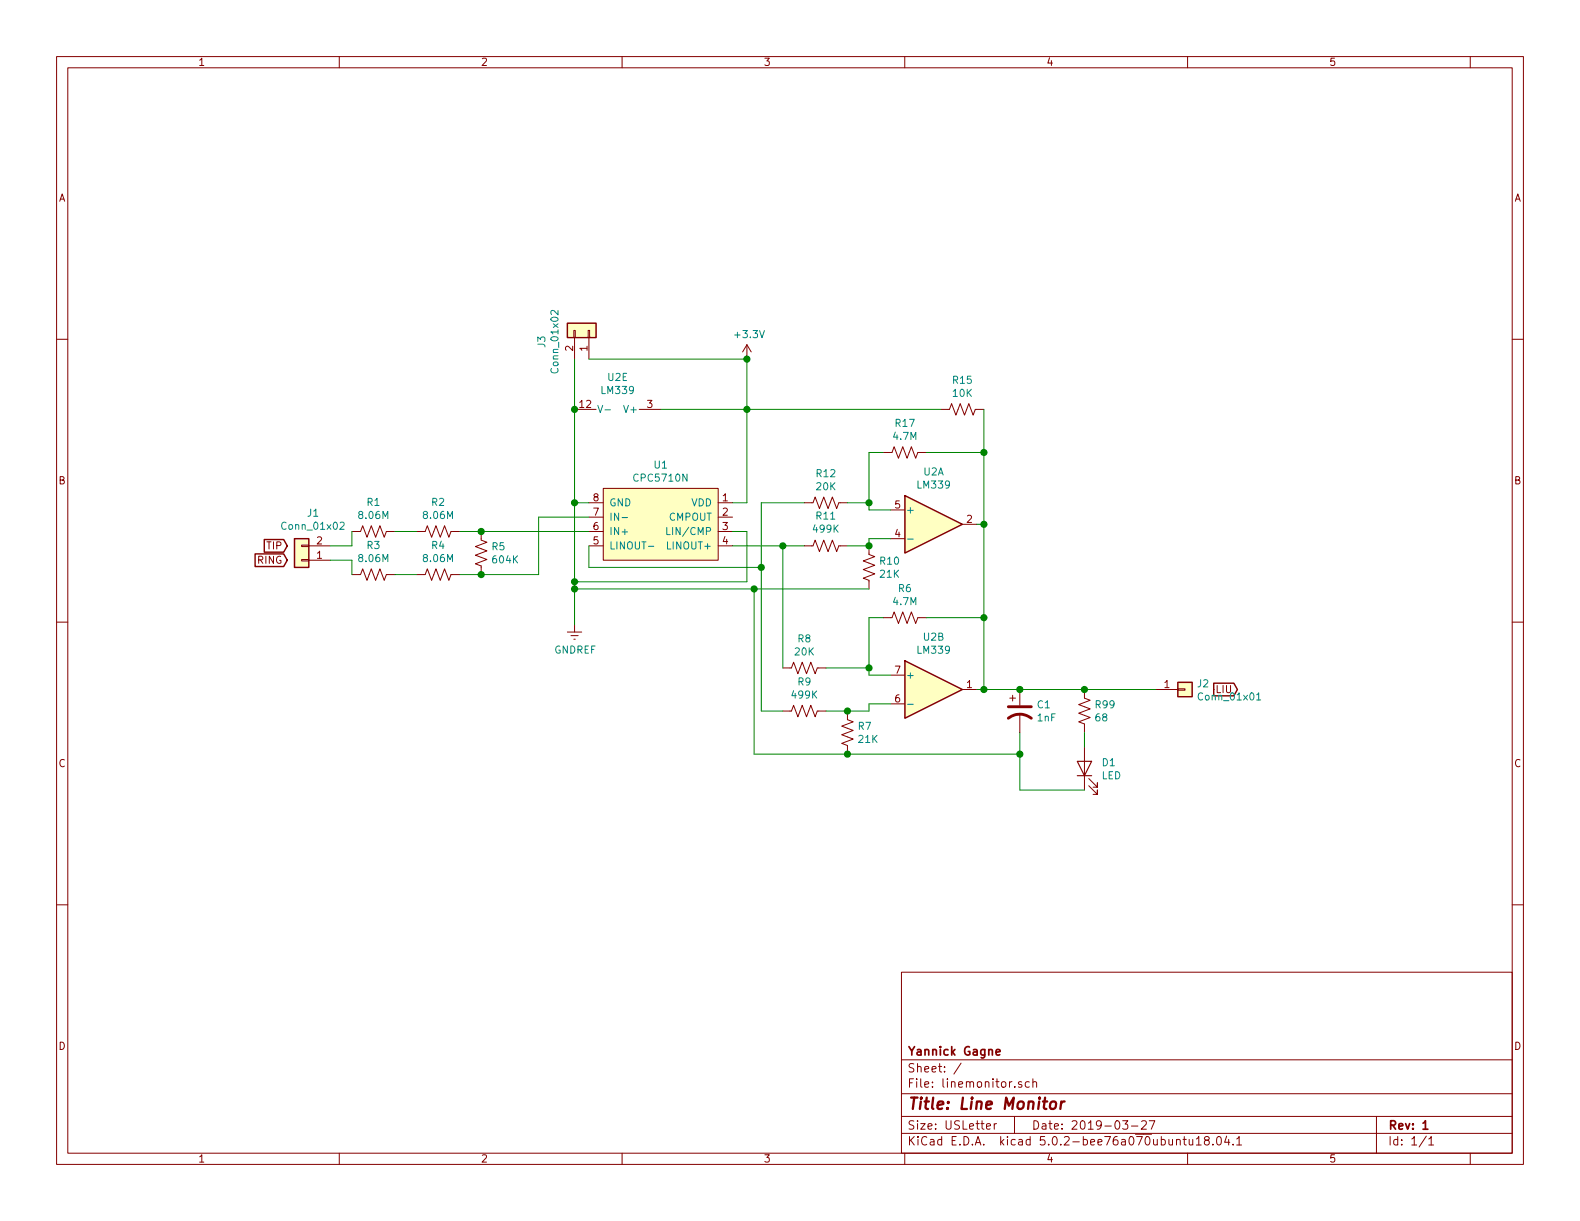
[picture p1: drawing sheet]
EESchema Schematic File Version 4
LIBS:linemonitor-cache
EELAYER 26 0
EELAYER END
$Descr USLetter 11000 8500
encoding utf-8
Sheet 1 1
Title "Line Monitor"
Date "2019-03-27"
Rev "1"
Comp "Yannick Gagne"
Comment1 ""
Comment2 ""
Comment3 ""
Comment4 ""
$EndDescr
$Comp
L myparts:CPC5710N U1
U 1 1
P 4600 3250
F 0 "U1" H 4600 3265 50  0000 C CNN
F 1 "CPC5710N" H 4600 3174 50  0000 C CNN
F 2 "myparts:CPC5710N" H 4500 3150 50  0001 C CNN
F 3 "http://www.ixysic.com/home/pdfs.nsf/www/CPC5710N.pdf/$file/CPC5710N.pdf" H 4600 3250 50  0001 C CNN
	1    4600 3250
	-1   0    0    -1  
$EndComp
$Comp
L Comparator:LM339 U2
U 1 1
P 6500 3650
F 0 "U2" H 6500 4017 50  0000 C CNN
F 1 "LM339" H 6500 3926 50  0000 C CNN
F 2 "Package_DIP:DIP-14_W7.62mm" H 6450 3750 50  0001 C CNN
F 3 "http://www.ti.com/lit/ds/symlink/lm339.pdf" H 6550 3850 50  0001 C CNN
	1    6500 3650
	1    0    0    -1  
$EndComp
$Comp
L Comparator:LM339 U2
U 2 1
P 6500 4800
F 0 "U2" H 6500 5167 50  0000 C CNN
F 1 "LM339" H 6500 5076 50  0000 C CNN
F 2 "Package_DIP:DIP-14_W7.62mm" H 6450 4900 50  0001 C CNN
F 3 "http://www.ti.com/lit/ds/symlink/lm339.pdf" H 6550 5000 50  0001 C CNN
	2    6500 4800
	1    0    0    -1  
$EndComp
$Comp
L Device:R_US R1
U 1 1
P 2600 3700
F 0 "R1" V 2395 3700 50  0000 C CNN
F 1 "8.06M" V 2486 3700 50  0000 C CNN
F 2 "Resistor_THT:R_Axial_DIN0414_L11.9mm_D4.5mm_P15.24mm_Horizontal" V 2640 3690 50  0001 C CNN
F 3 "~" H 2600 3700 50  0001 C CNN
	1    2600 3700
	0    1    1    0   
$EndComp
$Comp
L Device:R_US R2
U 1 1
P 3050 3700
F 0 "R2" V 2845 3700 50  0000 C CNN
F 1 "8.06M" V 2936 3700 50  0000 C CNN
F 2 "Resistor_THT:R_Axial_DIN0414_L11.9mm_D4.5mm_P15.24mm_Horizontal" V 3090 3690 50  0001 C CNN
F 3 "~" H 3050 3700 50  0001 C CNN
	1    3050 3700
	0    1    1    0   
$EndComp
$Comp
L Device:R_US R3
U 1 1
P 2600 4000
F 0 "R3" V 2395 4000 50  0000 C CNN
F 1 "8.06M" V 2486 4000 50  0000 C CNN
F 2 "Resistor_THT:R_Axial_DIN0414_L11.9mm_D4.5mm_P15.24mm_Horizontal" V 2640 3990 50  0001 C CNN
F 3 "~" H 2600 4000 50  0001 C CNN
	1    2600 4000
	0    1    1    0   
$EndComp
$Comp
L Device:R_US R4
U 1 1
P 3050 4000
F 0 "R4" V 2845 4000 50  0000 C CNN
F 1 "8.06M" V 2936 4000 50  0000 C CNN
F 2 "Resistor_THT:R_Axial_DIN0414_L11.9mm_D4.5mm_P15.24mm_Horizontal" V 3090 3990 50  0001 C CNN
F 3 "~" H 3050 4000 50  0001 C CNN
	1    3050 4000
	0    1    1    0   
$EndComp
$Comp
L Device:R_US R5
U 1 1
P 3350 3850
F 0 "R5" H 3418 3896 50  0000 L CNN
F 1 "604K" H 3418 3805 50  0000 L CNN
F 2 "Resistor_THT:R_Axial_DIN0207_L6.3mm_D2.5mm_P7.62mm_Horizontal" V 3390 3840 50  0001 C CNN
F 3 "~" H 3350 3850 50  0001 C CNN
	1    3350 3850
	1    0    0    -1  
$EndComp
$Comp
L Device:R_US R11
U 1 1
P 5750 3800
F 0 "R11" V 5955 3800 50  0000 C CNN
F 1 "499K" V 5864 3800 50  0000 C CNN
F 2 "Resistor_THT:R_Axial_DIN0207_L6.3mm_D2.5mm_P7.62mm_Horizontal" V 5790 3790 50  0001 C CNN
F 3 "~" H 5750 3800 50  0001 C CNN
	1    5750 3800
	0    -1   -1   0   
$EndComp
$Comp
L Device:R_US R12
U 1 1
P 5750 3500
F 0 "R12" V 5545 3500 50  0000 C CNN
F 1 "20K" V 5636 3500 50  0000 C CNN
F 2 "Resistor_THT:R_Axial_DIN0207_L6.3mm_D2.5mm_P7.62mm_Horizontal" V 5790 3490 50  0001 C CNN
F 3 "~" H 5750 3500 50  0001 C CNN
	1    5750 3500
	0    1    1    0   
$EndComp
$Comp
L Device:R_US R15
U 1 1
P 6700 2850
F 0 "R15" V 6495 2850 50  0000 C CNN
F 1 "10K" V 6586 2850 50  0000 C CNN
F 2 "Resistor_THT:R_Axial_DIN0207_L6.3mm_D2.5mm_P7.62mm_Horizontal" V 6740 2840 50  0001 C CNN
F 3 "~" H 6700 2850 50  0001 C CNN
	1    6700 2850
	0    1    1    0   
$EndComp
$Comp
L Device:R_US R17
U 1 1
P 6300 3150
F 0 "R17" V 6095 3150 50  0000 C CNN
F 1 "4.7M" V 6186 3150 50  0000 C CNN
F 2 "Resistor_THT:R_Axial_DIN0207_L6.3mm_D2.5mm_P7.62mm_Horizontal" V 6340 3140 50  0001 C CNN
F 3 "~" H 6300 3150 50  0001 C CNN
	1    6300 3150
	0    1    1    0   
$EndComp
$Comp
L Device:R_US R8
U 1 1
P 5600 4650
F 0 "R8" V 5395 4650 50  0000 C CNN
F 1 "20K" V 5486 4650 50  0000 C CNN
F 2 "Resistor_THT:R_Axial_DIN0207_L6.3mm_D2.5mm_P7.62mm_Horizontal" V 5640 4640 50  0001 C CNN
F 3 "~" H 5600 4650 50  0001 C CNN
	1    5600 4650
	0    1    1    0   
$EndComp
$Comp
L Device:R_US R9
U 1 1
P 5600 4950
F 0 "R9" V 5395 4950 50  0000 C CNN
F 1 "499K" V 5486 4950 50  0000 C CNN
F 2 "Resistor_THT:R_Axial_DIN0207_L6.3mm_D2.5mm_P7.62mm_Horizontal" V 5640 4940 50  0001 C CNN
F 3 "~" H 5600 4950 50  0001 C CNN
	1    5600 4950
	0    1    1    0   
$EndComp
$Comp
L Device:R_US R6
U 1 1
P 6300 4300
F 0 "R6" V 6095 4300 50  0000 C CNN
F 1 "4.7M" V 6186 4300 50  0000 C CNN
F 2 "Resistor_THT:R_Axial_DIN0207_L6.3mm_D2.5mm_P7.62mm_Horizontal" V 6340 4290 50  0001 C CNN
F 3 "~" H 6300 4300 50  0001 C CNN
	1    6300 4300
	0    1    1    0   
$EndComp
$Comp
L Device:R_US R7
U 1 1
P 5900 5100
F 0 "R7" H 5968 5146 50  0000 L CNN
F 1 "21K" H 5968 5055 50  0000 L CNN
F 2 "Resistor_THT:R_Axial_DIN0207_L6.3mm_D2.5mm_P7.62mm_Horizontal" V 5940 5090 50  0001 C CNN
F 3 "~" H 5900 5100 50  0001 C CNN
	1    5900 5100
	1    0    0    -1  
$EndComp
$Comp
L Device:R_US R10
U 1 1
P 6050 3950
F 0 "R10" H 6118 3996 50  0000 L CNN
F 1 "21K" H 6118 3905 50  0000 L CNN
F 2 "Resistor_THT:R_Axial_DIN0207_L6.3mm_D2.5mm_P7.62mm_Horizontal" V 6090 3940 50  0001 C CNN
F 3 "~" H 6050 3950 50  0001 C CNN
	1    6050 3950
	1    0    0    -1  
$EndComp
$Comp
L Device:CP1 C1
U 1 1
P 7100 4950
F 0 "C1" H 7215 4996 50  0000 L CNN
F 1 "1nF" H 7215 4905 50  0000 L CNN
F 2 "Capacitor_THT:C_Disc_D3.8mm_W2.6mm_P2.50mm" H 7100 4950 50  0001 C CNN
F 3 "~" H 7100 4950 50  0001 C CNN
	1    7100 4950
	1    0    0    -1  
$EndComp
Wire Wire Line
	2750 3700 2900 3700
Wire Wire Line
	2750 4000 2900 4000
Wire Wire Line
	3200 3700 3350 3700
Wire Wire Line
	3200 4000 3350 4000
Text GLabel 2000 3800 0    50   Input ~ 0
TIP
Text GLabel 2000 3900 0    50   Input ~ 0
RING
Wire Wire Line
	3350 3700 4100 3700
Connection ~ 3350 3700
Wire Wire Line
	3350 4000 3750 4000
Wire Wire Line
	3750 4000 3750 3600
Wire Wire Line
	3750 3600 4100 3600
Connection ~ 3350 4000
$Comp
L power:GNDREF #PWR0101
U 1 1
P 4000 4350
F 0 "#PWR0101" H 4000 4100 50  0001 C CNN
F 1 "GNDREF" H 4005 4177 50  0000 C CNN
F 2 "" H 4000 4350 50  0001 C CNN
F 3 "" H 4000 4350 50  0001 C CNN
	1    4000 4350
	1    0    0    -1  
$EndComp
Wire Wire Line
	4100 3500 4000 3500
Wire Wire Line
	4000 3500 4000 4050
Wire Wire Line
	5100 3700 5200 3700
Wire Wire Line
	5200 3700 5200 4050
Wire Wire Line
	5200 4050 4000 4050
Connection ~ 4000 4050
Wire Wire Line
	4000 4050 4000 4100
$Comp
L power:+3.3V #PWR0102
U 1 1
P 5200 2500
F 0 "#PWR0102" H 5200 2350 50  0001 C CNN
F 1 "+3.3V" H 5215 2673 50  0000 C CNN
F 2 "" H 5200 2500 50  0001 C CNN
F 3 "" H 5200 2500 50  0001 C CNN
	1    5200 2500
	1    0    0    -1  
$EndComp
Wire Wire Line
	5100 3500 5200 3500
Wire Wire Line
	4100 3800 4100 3950
Wire Wire Line
	4100 3950 5300 3950
Wire Wire Line
	5300 3950 5300 3500
Wire Wire Line
	5300 3500 5600 3500
Wire Wire Line
	5900 3500 6050 3500
Wire Wire Line
	6050 3500 6050 3550
Wire Wire Line
	6050 3550 6200 3550
Wire Wire Line
	6150 3150 6050 3150
Wire Wire Line
	6050 3150 6050 3500
Connection ~ 6050 3500
Wire Wire Line
	5900 3800 6050 3800
Wire Wire Line
	6200 3750 6050 3750
Wire Wire Line
	6050 3750 6050 3800
Connection ~ 6050 3800
Wire Wire Line
	6050 4100 5250 4100
Connection ~ 4000 4100
Wire Wire Line
	4000 4100 4000 4350
$Comp
L Comparator:LM339 U2
U 5 1
P 4300 2950
F 0 "U2" V 3975 2950 50  0000 C CNN
F 1 "LM339" V 4066 2950 50  0000 C CNN
F 2 "Package_DIP:DIP-14_W7.62mm" H 4250 3050 50  0001 C CNN
F 3 "http://www.ti.com/lit/ds/symlink/lm339.pdf" H 4350 3150 50  0001 C CNN
	5    4300 2950
	0    1    1    0   
$EndComp
Wire Wire Line
	6450 3150 6850 3150
Wire Wire Line
	6850 3150 6850 3650
Wire Wire Line
	6850 3650 6800 3650
Wire Wire Line
	5200 2500 5200 2850
Wire Wire Line
	6550 2850 5200 2850
Connection ~ 5200 2850
Wire Wire Line
	5200 2850 5200 3500
Wire Wire Line
	6850 2850 6850 3150
Connection ~ 6850 3150
Wire Wire Line
	5300 3950 5300 4950
Wire Wire Line
	5300 4950 5450 4950
Connection ~ 5300 3950
Wire Wire Line
	5450 4650 5450 3800
Wire Wire Line
	5100 3800 5450 3800
Connection ~ 5450 3800
Wire Wire Line
	5450 3800 5600 3800
Wire Wire Line
	5750 4950 5900 4950
Wire Wire Line
	6200 4900 6050 4900
Wire Wire Line
	6050 4900 6050 4950
Wire Wire Line
	6050 4950 5900 4950
Connection ~ 5900 4950
Wire Wire Line
	5750 4650 6050 4650
Wire Wire Line
	6050 4650 6050 4700
Wire Wire Line
	6050 4700 6200 4700
Wire Wire Line
	6150 4300 6050 4300
Wire Wire Line
	6050 4300 6050 4650
Connection ~ 6050 4650
Wire Wire Line
	6450 4300 6850 4300
Wire Wire Line
	6850 4300 6850 4800
Wire Wire Line
	6850 4800 6800 4800
Wire Wire Line
	6850 3650 6850 4300
Connection ~ 6850 3650
Connection ~ 6850 4300
Wire Wire Line
	5900 5250 5250 5250
Wire Wire Line
	5250 5250 5250 4100
Connection ~ 5250 4100
Wire Wire Line
	5250 4100 4000 4100
Wire Wire Line
	7100 4800 6850 4800
Connection ~ 6850 4800
Wire Wire Line
	5900 5250 7100 5250
Wire Wire Line
	7100 5250 7100 5100
Connection ~ 5900 5250
Text GLabel 8450 4800 2    50   Output ~ 0
LIU
Connection ~ 7100 4800
Wire Wire Line
	4600 2850 5200 2850
Wire Wire Line
	4000 2850 4000 3500
Connection ~ 4000 3500
$Comp
L Device:LED D1
U 1 1
P 7550 5350
F 0 "D1" V 7588 5233 50  0000 R CNN
F 1 "LED" V 7497 5233 50  0000 R CNN
F 2 "LED_THT:LED_D5.0mm_Clear" H 7550 5350 50  0001 C CNN
F 3 "~" H 7550 5350 50  0001 C CNN
	1    7550 5350
	0    -1   -1   0   
$EndComp
$Comp
L Device:R_US R99
U 1 1
P 7550 4950
F 0 "R99" H 7618 4996 50  0000 L CNN
F 1 "68" H 7618 4905 50  0000 L CNN
F 2 "Resistor_THT:R_Axial_DIN0207_L6.3mm_D2.5mm_P7.62mm_Horizontal" V 7590 4940 50  0001 C CNN
F 3 "~" H 7550 4950 50  0001 C CNN
	1    7550 4950
	1    0    0    -1  
$EndComp
Wire Wire Line
	7100 4800 7550 4800
Connection ~ 7550 4800
Wire Wire Line
	7550 5100 7550 5200
Wire Wire Line
	7550 5500 7100 5500
Wire Wire Line
	7100 5500 7100 5250
Connection ~ 7100 5250
$Comp
L Connector_Generic:Conn_01x02 J1
U 1 1
P 2100 3900
F 0 "J1" H 2020 3575 50  0000 C CNN
F 1 "Conn_01x02" H 2020 3666 50  0000 C CNN
F 2 "Connector_PinHeader_2.54mm:PinHeader_1x02_P2.54mm_Vertical" H 2100 3900 50  0001 C CNN
F 3 "~" H 2100 3900 50  0001 C CNN
	1    2100 3900
	-1   0    0    1   
$EndComp
Wire Wire Line
	2450 3700 2450 3800
Wire Wire Line
	2450 3800 2300 3800
Wire Wire Line
	2450 4000 2450 3900
Wire Wire Line
	2450 3900 2300 3900
Wire Wire Line
	7550 4800 8050 4800
$Comp
L Connector_Generic:Conn_01x02 J3
U 1 1
P 4100 2300
F 0 "J3" H 4020 1975 50  0000 C CNN
F 1 "Conn_01x02" H 4020 2066 50  0000 C CNN
F 2 "Connector_PinHeader_2.54mm:PinHeader_1x02_P2.54mm_Vertical" H 4100 2300 50  0001 C CNN
F 3 "~" H 4100 2300 50  0001 C CNN
	1    4100 2300
	0    1    -1   0   
$EndComp
Wire Wire Line
	4100 2500 5200 2500
Connection ~ 5200 2500
Wire Wire Line
	4000 2500 4000 2850
Connection ~ 4000 2850
$Comp
L Connector_Generic:Conn_01x01 J2
U 1 1
P 8250 4800
F 0 "J2" H 8330 4842 50  0000 L CNN
F 1 "Conn_01x01" H 8330 4751 50  0000 L CNN
F 2 "Connector_PinHeader_2.54mm:PinHeader_1x01_P2.54mm_Vertical" H 8250 4800 50  0001 C CNN
F 3 "~" H 8250 4800 50  0001 C CNN
	1    8250 4800
	1    0    0    -1  
$EndComp
$EndSCHEMATC
